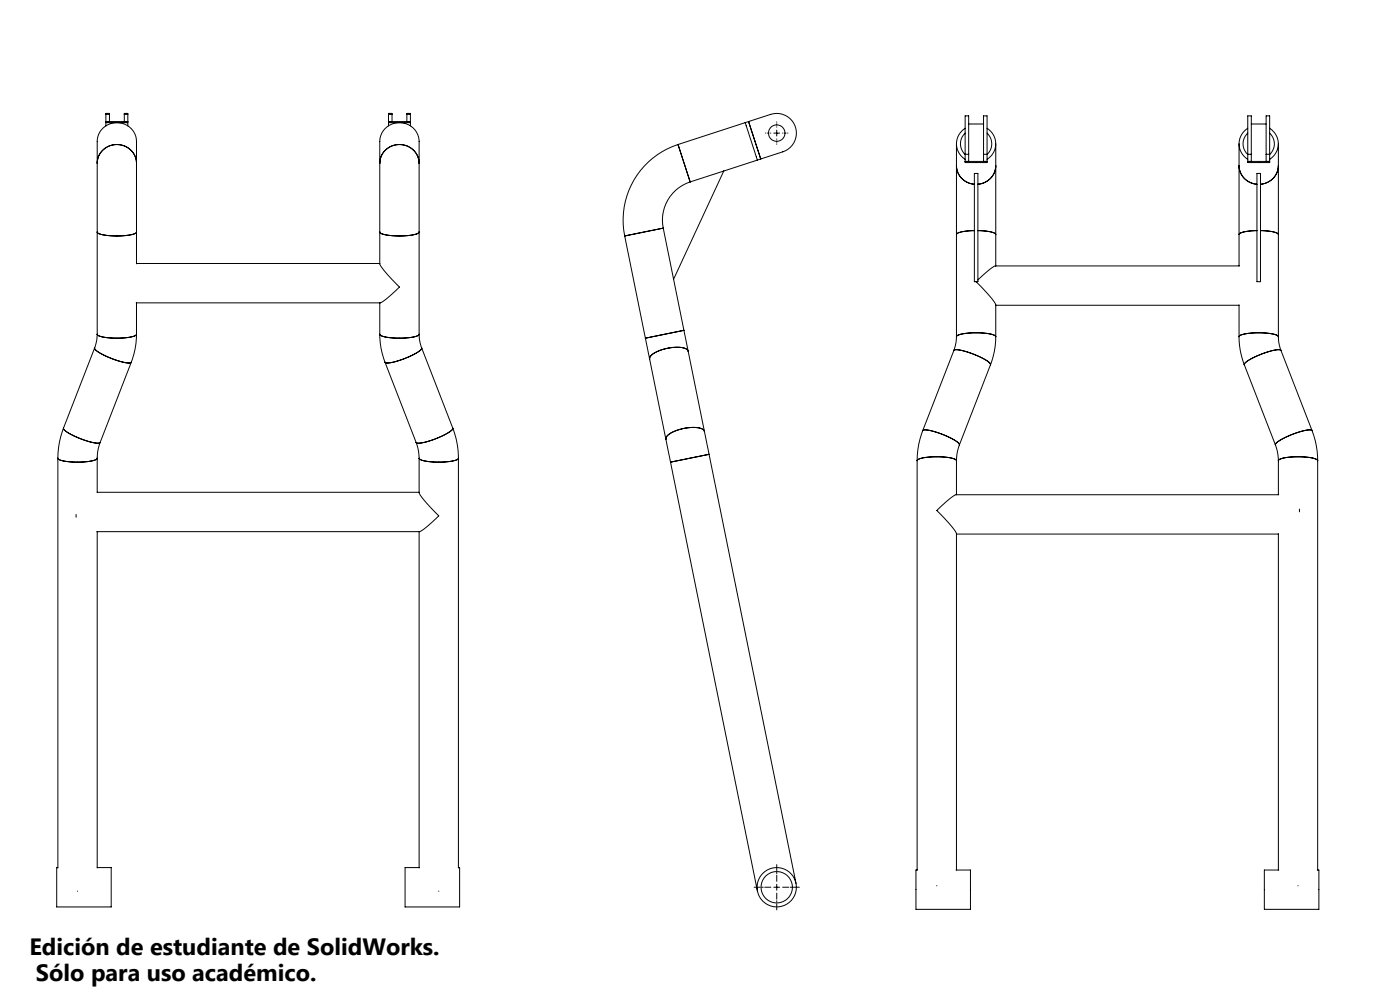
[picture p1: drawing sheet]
<svg xmlns="http://www.w3.org/2000/svg" width="1189mm" height="841mm" viewBox="0 0 1189 841" stroke-linecap="round" stroke-linejoin="round" font-family="sans-serif">
<path d="M655 113h-5M660 108v-5M660 118v4M665 113h4" fill="none" stroke="#000" stroke-width=".85" stroke-dasharray="15.2 1.3 1.3 1.3" stroke-dashoffset="14.9"/>
<path d="M655 753h-15M660 748v-14M660 758v14M665 753h14" fill="none" stroke="#000" stroke-width=".85" stroke-dasharray="15.2 1.3 1.3 1.3" stroke-dashoffset="10"/>
<g fill="none" stroke="#000" stroke-width=".85">
<path d="M90 97v-1h3v1M90 97h3M90 97v10M93 97v6M106 97v-1h3v1M106 97h3M106 97v6M109 97v10M330 97v-1h3v1M330 97h3M330 97v10M333 97v6"/>
<path d="M346 97v-1h3v1M346 97h3M346 97v6M349 97v10M90 103h19M90 104h9M99 104h10M330 103h19M330 104h9M339 104h10M633 104l10 32M633 104l-57 19"/>
<path d="M636 103l19-6a17 17 0 0 1 21 11 17 17 0 0 1-11 21l-19 6M636 103l10 32M636 103l-3 1M657 113h5M660 110v5M820 109a15 15 0 0 0 0 26M820 113a12 12 0 0 0 0 18M823 105h12M838 109a15 15 0 0 1 0 26M838 113a12 12 0 0 1 0 18M1060 109a15 15 0 0 0 0 26M1060 113a12 12 0 0 0 0 18"/>
<path d="M1063 105h12M1078 109a15 15 0 0 1 0 26M1078 113a12 12 0 0 1 0 18M83 139v58M83 139a17 17 0 0 1 16-16 17 17 0 0 1 17 16M83 139v-19a17 17 0 0 1 16-16 17 17 0 0 1 17 16v19M116 139v58M323 139v58M323 139a17 17 0 0 1 16-16 17 17 0 0 1 17 16M323 139v-19a17 17 0 0 1 16-16 17 17 0 0 1 17 16v19M356 139v58M576 123a67 67 0 0 0-45 77"/>
<path d="M576 123l10 31M643 136l-57 18M646 135l-3 1M812 122v19M820 131v-33h3v33M820 131h3M820 137h18M820 131v7h18v-7M823 131v6M835 131v-33h3v33M835 131h3M835 131v6"/>
<path d="M846 122v19M1052 122v19M1060 131v-33h3v33M1060 131h3M1060 137h18M1060 131v7h18v-7M1063 131v6M1075 131v-33h3v33M1075 131h3M1075 131v6M1086 122v19M586 154a34 34 0 0 0-23 40"/>
<path d="M615 145l-43 92M812 141v58M812 141a16 16 0 0 0 16 15 16 16 0 0 1-16-15zM828 147h3v92h-3zM846 141v58M846 141a16 16 0 0 1-15 15 16 16 0 0 0 15-15zM1052 141v58M1052 141a16 16 0 0 0 16 15 16 16 0 0 1-16-15zM1068 147h3v92h-3zM1086 141v58M1086 141a16 16 0 0 1-15 15 16 16 0 0 0 15-15zM83 197a10 10 0 0 0 8 3h7a36 36 0 0 0 18-2v-1"/>
<path d="M83 197a12 12 0 0 0 9 3h7a29 29 0 0 0 17-3M83 197v87M116 197v27M323 197v27l5 8 11 12-10 9-6 4h-207M323 197a12 12 0 0 0 9 3h7a29 29 0 0 0 17-3M323 197a10 10 0 0 0 8 3h7a36 36 0 0 0 18-2v-1M356 197v87M563 194l-32 6M563 194l18 86M812 199v87M813 198l-1 1a12 12 0 0 1 10-3h6a32 32 0 0 0-15 2zM831 196a27 27 0 0 1 15 3 10 10 0 0 0-9-3z"/>
<path d="M846 199v27M1052 199v27M1053 198l-1 1a12 12 0 0 1 10-3h6a32 32 0 0 0-15 2zM1071 196a27 27 0 0 1 15 3 10 10 0 0 0-9-3zM1086 199v87M531 200l17 87M116 224h207M829 239l11 12 6 7v28M1053 226h-208l-5 3-9 9M116 257v27M323 257v27M846 259h206"/>
<path d="M1052 259v27M80 295a13 13 0 0 0 9 7l6 2a27 27 0 0 0 16 4v-1M80 295a11 11 0 0 0 8 6l9 4a32 32 0 0 0 14 3v-1M80 295l-26 68M83 284l-1 4-2 7M83 284a10 10 0 0 0 8 3h7a36 36 0 0 0 18-3M83 284a12 12 0 0 0 9 3h7a29 29 0 0 0 17-3M116 284l-1 12-4 11M323 284l1 11 3 12M323 284a12 12 0 0 0 9 3h7a29 29 0 0 0 17-3M323 284a10 10 0 0 0 8 3h7a35 35 0 0 0 18-3M356 284v4l2 7"/>
<path d="M358 295a11 11 0 0 1-7 6l-9 4a32 32 0 0 1-15 3v-1M358 295a14 14 0 0 1-8 7l-7 2a27 27 0 0 1-16 4v-1M358 295l27 68M548 287l4 18M581 280l3 18M581 280l-33 7M584 298a10 10 0 0 0-10-3 35 35 0 0 0-21 7l-1 3M584 298a9 9 0 0 0-9-3 32 32 0 0 0-23 8v2M584 298l14 68M810 297a11 11 0 0 1 10 1l8 3a31 31 0 0 1 13 8v1M810 297a13 13 0 0 1 11 1l6 3a27 27 0 0 1 14 8v1M810 297l-26 68"/>
<path d="M812 286v4l-2 7M812 286a10 10 0 0 1 9-3l7-1a36 36 0 0 1 17 3l1 1M812 286a12 12 0 0 1 10-3l7-1a29 29 0 0 1 17 3v1M846 286l-1 12-4 12M1052 286l1 12 4 12M1052 286a12 12 0 0 1 10-3l7-1a29 29 0 0 1 17 3v1M1052 286a10 10 0 0 1 9-3l7-1a36 36 0 0 1 17 3l1 1M1086 286v4l2 7M1088 297a13 13 0 0 0-11 1l-6 3a27 27 0 0 0-14 8v1M1088 297a11 11 0 0 0-10 1l-9 3a32 32 0 0 0-12 8v1M1088 297l26 68M111 307l-26 68"/>
<path d="M327 307l26 68M552 305l14 68M841 310l-26 68M1057 310l26 68M54 363l-1 3a69 69 0 0 0-4 23M54 363a22 22 0 0 0 13 9l2 1a28 28 0 0 0 16 3v-1M54 363a11 11 0 0 0 7 6l7 3a34 34 0 0 0 17 4v-1M85 375l-2 6v8M353 375l3 8v6M385 363l3 14 1 12M385 363a11 11 0 0 1-8 6l-6 3a34 34 0 0 1-17 4l-1-1M385 363a22 22 0 0 1-13 9l-2 1a28 28 0 0 1-16 3l-1-1"/>
<path d="M566 373l3 19M598 366l4 20M598 366v-1a14 14 0 0 0-13-2 29 29 0 0 0-19 8v2M598 366a9 9 0 0 0-9-3 33 33 0 0 0-23 8v2M784 365l-1 3a69 69 0 0 0-4 23M784 365a11 11 0 0 1 9 1l9 3a32 32 0 0 1 13 8v1M784 365a13 13 0 0 1 10 1l7 3a28 28 0 0 1 14 8v1M815 378l-2 5-1 8M1083 378l2 8 1 5M1114 365l4 14 1 12M1114 365a13 13 0 0 0-10 1l-7 3a28 28 0 0 0-14 8v1M1114 365a11 11 0 0 0-9 1l-9 3a32 32 0 0 0-13 8v1"/>
<path d="M49 389a24 24 0 0 0 16 3 36 36 0 0 0 17-3h1M49 389a12 12 0 0 0 10 3h7a29 29 0 0 0 16-3h1M49 389v348M83 389v29M356 389v29l5 8 12 12-10 9-6 4h-275M356 389a12 12 0 0 0 10 3h7a29 29 0 0 0 16-3M356 389a10 10 0 0 0 8 3h7a36 36 0 0 0 18-3M389 389v348M569 392l74 364M602 386l-33 6M602 386l74 364M779 391a10 10 0 0 1 8-3h7a35 35 0 0 1 18 2v1"/>
<path d="M779 391a12 12 0 0 1 9-3h8a29 29 0 0 1 16 3M779 391v347M812 391v29M1086 391a12 12 0 0 1 9-3h7a29 29 0 0 1 17 3M1086 391a10 10 0 0 1 8-3h7a35 35 0 0 1 18 2v1M1086 391v29M1119 391v347M83 418h273M1086 420h-274l-5 3-11 10 12 14 4 6v285M65 437v2M1104 432v2M83 451v286"/>
<path d="M356 451v286M812 453h274M1086 453v285M49 736h-1v34h46v-34h-11M356 736h-12v34h46v-34h-1M779 738h-1v34h46v-34h-12M1086 738h-12v34h46v-34h-1M66 756h.1M372 756h1M657 753h5M660 750v5M795 752h1"/>
<path d="M1102 752h1"/>
<circle cx="660" cy="113" r="7"/>
<circle cx="660" cy="753" r="17"/>
<circle cx="660" cy="753" r="13"/>
</g>
<g font-size="20">
<text x="25" y="811">Edición de estudiante de SolidWorks.</text>
<text x="31" y="832">Sólo para uso académico.</text>
</g>
</svg>
